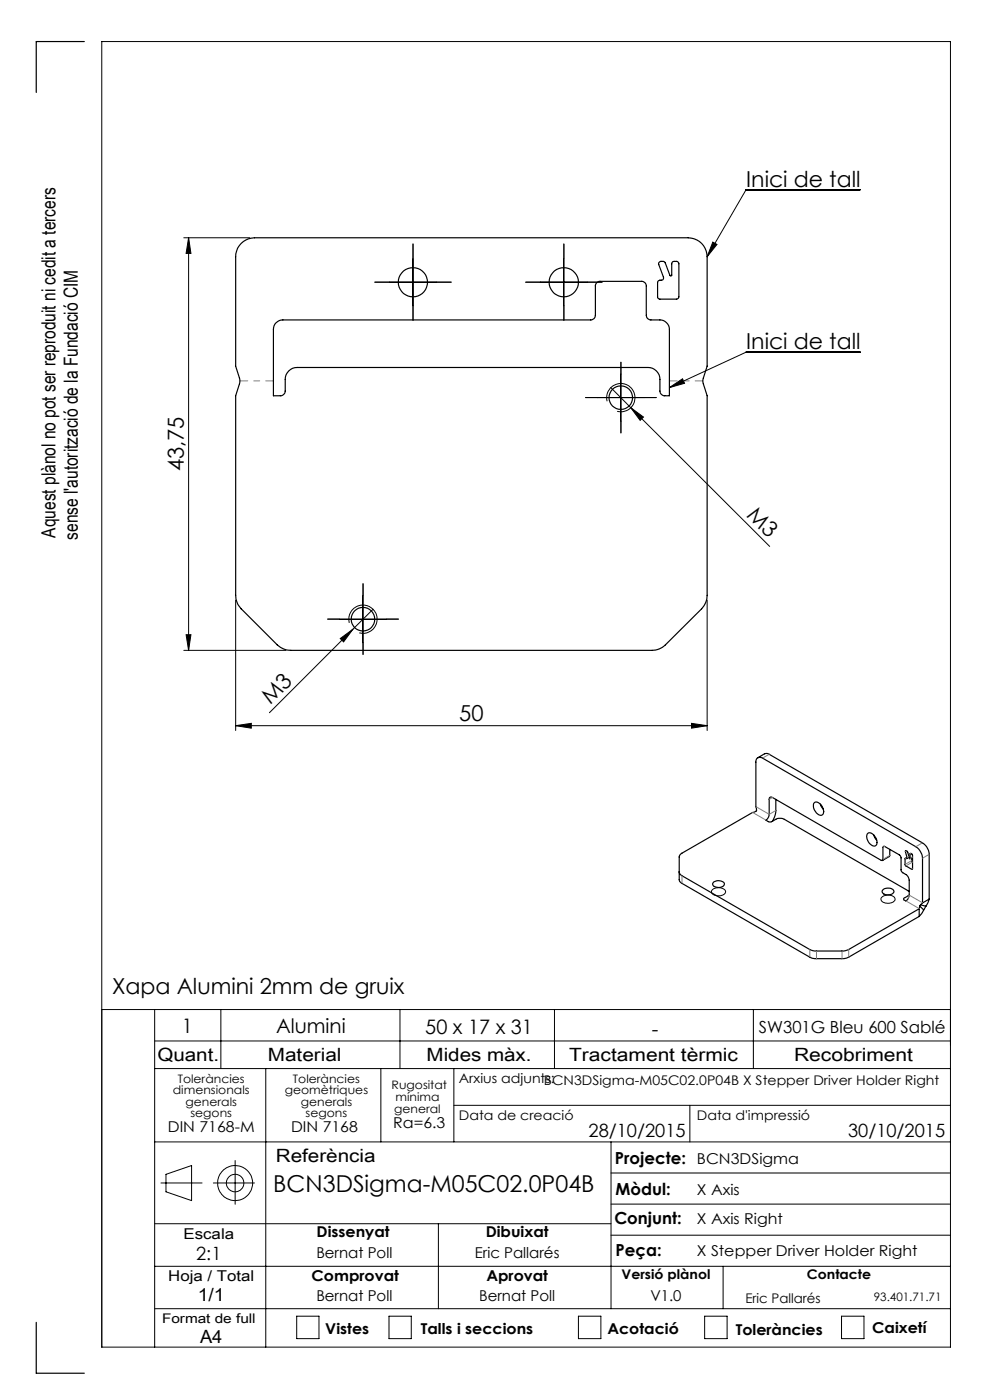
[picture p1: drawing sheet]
<svg xmlns="http://www.w3.org/2000/svg" width="210mm" height="297mm" viewBox="0 0 210 297" stroke-linecap="round" stroke-linejoin="round" font-family="sans-serif">
<g fill="none" stroke="#000" stroke-width=".21">
<path d="M39 50.4h14M40 50.4v87.6M40 50.4l.5 3.4h-1zM82.6 59.9h10M87.6 54.9v10M114.6 59.9h10M119.6 54.9v10M151.2 51.4l.9 .5-2.1 2.6zM182.5 40.2h-24.2l-8.3 14.3M131.7 79.4v10M182.5 74.7h-24.2l-16.3 7.5M126.7 84.3h10"/>
<path d="M128.8 85.1a3 3 0 0 1 2.7-3.7 3 3 0 0 1 3.2 3.3 3 3 0 0 1-3.8 2.6M129.6 82.2l4.2 4.3M133.8 86.5l2.7 2-.7 .7zM133.8 86.5l29.5 29.4M142 82.2l2.8-1.8 .4 .9zM39 138h21.6M39.5 134.7h1l-.5 3.3zM50 127.3v27.7M72 131.4h10M72.2 135.5l2.7-2-2 2.7zM74.1 132.1a3 3 0 0 1 2.6-3.7 3 3 0 0 1 3.3 3.2 3 3 0 0 1-3.8 2.7M74.9 133.5l-17.8 17.7"/>
<path d="M77 126.4v9.9M79.1 129.3l-4.2 4.2M150 127.3v27.7M50 153.9l3.3-.4v1zM50 153.9h100M146.7 153.5l3.3 .4-3.3 .6zM151.2 188.7a1.94 1.94 0 0 1 2.7 .4 1.55 1.55 0 0 1-2.1 .9l-.8-.5a.57 .57 0 0 1 .2-.8zM187 190.4a1.89 1.89 0 0 1 2.9 .3 1.43 1.43 0 0 1-2 .9l-.9-.5-.1-.5zM21.6 214.2h180M32.8 214.2v71.6M46.8 214.2v12.5M84.8 214.2v12.5"/>
<path d="M117.6 214.2v12.5M159.8 214.2v12.5M32.8 220.8h168.8M32.8 226.7h168.8M56.4 226.7v59.1M80.8 226.7v15.5M96.3 226.7v15.5M96.3 234.5h105.3M146.3 234.5v7.7M32.8 259.6h96.8M32.8 242.2h168.8M34.1 251h8.8"/>
<path d="M35.2 249.1l5.4-1.8v7.4l-5.4-1.9zM45.3 251h8.7M49.9 246.2v9.3M93 259.6v18M129.6 242.2v35.4M129.6 255.4h72M129.6 248.8h72M32.8 277.6h168.8M32.8 268.6h168.8M62.9 279.2h4.8v4.8h-4.8zM82.5 279.2h4.7v4.8h-4.7zM122.7 279.2h4.8v4.8h-4.8z"/>
<path d="M129.6 262h72M149.5 279.2h4.7v4.8h-4.7zM153.4 268.6v9M178.5 279.2h4.8v4.8h-4.8zM21.6 285.8h180v-277h-180v277"/>
<circle cx="49.9" cy="251" r="3.7"/>
<circle cx="49.9" cy="251" r="1.86"/>
</g>
<g fill="none" stroke="#000" stroke-width=".25">
<path d="M17.9 8.8h-10.2v10.8M51.2 51.6a4.2 4.2 0 0 1 2.8-1.2h92a4 4 0 0 1 4 4.1v23.2l-.9 3 .9 3.3v42.3a4.2 4.2 0 0 1-1.2 2.8l-7.7 7.7a4.1 4.1 0 0 1-2.8 1.2h-76.6a4.2 4.2 0 0 1-2.9-1.2l-7.6-7.7a4.2 4.2 0 0 1-1.2-2.8v-42.3l.9-3.2-.9-3.1v-23.2a4.2 4.2 0 0 1 1.2-2.9zM139.9 55.6l.2-.1 .9 .1 1.1 2.8a.2 .2 0 0 0 .2 .2 .2 .2 0 0 0 .2-.3v-2.5l.4-.3h.8l.3 .4v7.1l-.3 .4-3.8 .1-.3-.2-.1-.3v-3.1a.88 .88 0 0 1 1-.5l.3-.5-1.1-2.9zM58.6 68.5a1.92 1.92 0 0 1 1.4-.6h65.3a.96 .96 0 0 0 1-1v-6.2a.96 .96 0 0 1 1-1h8.8a.96 .96 0 0 1 1 1v6.2a.96 .96 0 0 0 1 1 4 4 0 0 1 3 .3l.3 .3a1.78 1.78 0 0 1 .6 1.4v14.1h-1a1.02 1.02 0 0 1-1-1v-2.5a2.53 2.53 0 0 0-2.6-2.5h-74.4a2.53 2.53 0 0 0-2.5 2.5v2.5a1.02 1.02 0 0 1-1 1h-1.5v-14.1l.1-.8zM160.8 160.8l1.4-.9 .5-.1 .5 .2 32.5 18.8a3.1 3.1 0 0 1 1.4 2.5v9.4M164.6 169.6v2.7l-.7 1.9M172.6 170.4a1.23 1.23 0 0 1 1.9 .9 1.03 1.03 0 0 1-.4 1.7 2.14 2.14 0 0 1-1.5-2.6zM174 170.6l.7 1.1M184 176.9a.99 .99 0 0 1 1.5 .5 1.5 1.5 0 0 1 .2 2.1 1.92 1.92 0 0 1-1.7-2.6zM185.3 177.1l.6 1.1M144.1 185l.2 .5 .3 .3 27.2 15.6 1 .4h6.2l.7-.2 15.3-8.8M151.4 187.1a1.64 1.64 0 0 1 2.3 .4 1.44 1.44 0 0 1-2.5 .1z"/>
<path d="M187.3 188.8a1.54 1.54 0 0 1 2.3 .3 1.45 1.45 0 0 1-2.5 .1zM188.7 180.2v1.4l-1.5 .9M192.1 180.5l.4 .3 .4 1.4 .1-1.1 .2-.1 .3 .3v3.1l-1.5-.8v-1.5h.4zM192.8 181.9l-.4 .2M192.9 189.1l-26.5-15.3a2.02 2.02 0 0 0-1.8 0l-1.1 .6-.4-.1-.6-.3 .3-.4 .4-.7v-3.3a.42 .42 0 0 1 .2-.5 .42 .42 0 0 1 .5 .1l23 13.3h.4v-2.7l.2-.3 3.3 1.9 .3 .5 .1 2.9 1.3 1.1 .4 .8-.1 3.5-.5 .9h-.1l-.5-.3v-.2l1.2-.7M193.4 182v.7l.2 .2M193.6 181.9l-.6 .3M195 192.8v1.6M195.1 192.2l-.1 .6M195.1 192.2l.8 .8M195.3 191.9l-.2 .3M195.3 191.9l1.1 .4"/>
<path d="M195.7 191.6v-9.5a3.2 3.2 0 0 0-1.4-2.5l-32.6-18.8a.88 .88 0 0 0-.9 0 .88 .88 0 0 0-.5 .9v9.4a.74 .74 0 0 1 .1 .9 .74 .74 0 0 1-.8 .4l-15.2 8.8-.3 .5v5l.1 .3 27.6 16.1 1 .3h6.2l.7-.2 15.3-8.8M195.7 191.6l-.4 .3M195.9 193l-.9 1.4M196.4 192.3l-.5 .7M197.1 190.7l-.7 1.6M197.1 190.7l-1.4 .9M7.7 280.5v10.8h10.2"/>
<circle cx="87.6" cy="59.9" r="3.1"/>
<circle cx="119.6" cy="59.9" r="3.1"/>
<circle cx="131.7" cy="84.4" r="2.49"/>
<circle cx="77" cy="131.4" r="2.5"/>
</g>
<path d="M50.9 80.8h7.1M142 80.8h7.1" fill="none" stroke="#808080" stroke-width=".21" stroke-dasharray="15.2 1.3 1.3 1.3" stroke-dashoffset="13.6"/>
<g fill="none" stroke="#000" stroke-width=".21" stroke-dasharray="15.2 1.3 1.3 1.3">
<path d="M82.6 59.9h-3.1M87.6 54.9v-3.1M92.6 59.9h3.1M114.6 59.9h-3.1M119.6 54.9v-3.1M124.6 59.9h3.1M87.6 64.9v3.1M119.6 64.9v3.1M131.7 79.3v-2.5M126.7 84.3h-2.5M131.7 89.3v2.5M136.7 84.3h2.5"/>
<path d="M72 131.3h-2.5M77 126.3v-2.5M77 136.3v2.5M82 131.3h2.5"/>
</g>
<g fill="#000">
<path d="M133.8 86.5l2.7 2-.7 .7zM72.2 135.5l2.7-2-2 2.7z"/>
<path d="M151.2 51.4l.9 .5-2.1 2.6zM142 82.2l2.8-1.8 .4 .9z"/>
<path d="M39.5 134.7h1l-.5 3.3zM40 50.4l.5 3.4h-1z"/>
<path d="M50 153.9l3.3-.4v1zM146.7 153.5l3.3 .4-3.3 .6z"/>
</g>
<g fill="none" stroke="#808080" stroke-width=".21" stroke-dasharray="6.3 1.3 1.3 1.3 1.3 1.3">
<path d="M159.6 172.3l2.9 1.7M163.2 172.8l-2.9-1.7M163.2 160l-1.4 .8M163.2 172.8l1.4-.9M163.9 169.2l-.7 .4M187.7 179.6l-.4 .2M194.3 179.6l1.4-.8M144.7 185.7v1.7M187.3 182.3l1.4-.8M191.8 190.5v.4M192 183.4l1.4-.8M192.2 191.1l2.8 1.7"/>
<path d="M192.2 182.1l-.2 .1M192.3 180.5l-.2 .1M192.4 181.9l.4-.2M192.7 190.6v-.6M193.1 182.1l.5-.3M193.2 181l-.1 .1M193.4 184.4l.2-.1M193.6 182.9l-1.4 .8M195.7 191.5l-2.8-1.6M197.1 181.2l-1.4 .9M171.8 203v-1.6M173.2 201.7v1.7"/>
<path d="M178.6 203.4v-1.7M180 201.4v1.6"/>
</g>
<text font-size="4.9" x="58" y="253">BCN3DSigma-M05C02.0P04B</text>
<g font-size="4.7">
<text x="158.3" y="39.6">Inici de tall</text>
<text x="158.3" y="74.1">Inici de tall</text>
<text x="39" y="100" transform="rotate(-90 39 100)">43,75</text>
<text x="158.2" y="109.4" transform="rotate(45 158.2 109.4)">M3</text>
<text x="57.4" y="149.6" transform="rotate(-45 57.4 149.6)">M3</text>
<text x="97.4" y="152.9">50</text>
<text x="23.8" y="210.9">Xapa Alumini 2mm de gruix</text>
</g>
<g font-size="4.2">
<text x="38.6" y="219">1</text>
<text x="58.6" y="219.2">Alumini</text>
<text x="90.2" y="219.4">50 x 17 x 31</text>
<text x="138.3" y="219.7">-</text>
</g>
<g font-size="4.1">
<text x="11.8" y="114" transform="rotate(-90 11.8 114)">Aquest plànol no pot ser reproduit ni cedit a tercers</text>
<text x="16.5" y="114.5" transform="rotate(-90 16.5 114.5)">sense l'autorització de la Fundació CIM</text>
</g>
<g font-size="3.9">
<text x="33.4" y="225">Quant.</text>
<text x="56.8" y="225">Material</text>
<text x="90.5" y="225">Mides màx.</text>
<text x="120.7" y="225">Tractament tèrmic</text>
<text x="168.4" y="225">Recobriment</text>
<text x="124.8" y="241.3">28/10/2015</text>
<text x="179.9" y="241.3">30/10/2015</text>
<text x="58.5" y="246.5">Referència</text>
<text x="41.6" y="267.2">2:1</text>
<text x="41.9" y="276.1">1/1</text>
<text x="42.4" y="284.9">A4</text>
</g>
<g font-size="3.5">
<text x="161" y="219.2">SW301G Bleu 600 Sablé</text>
<text x="130.5" y="246.8">Projecte:</text>
<text x="130.6" y="253.4">Mòdul:</text>
<text x="130.3" y="259.8">Conjunt:</text>
<text x="130.6" y="266.4">Peça:</text>
</g>
<g font-size="3.2">
<text x="83.4" y="239.3">Ra=6.3</text>
<text x="35.6" y="240.1">DIN 7168-M</text>
<text x="61.7" y="240.1">DIN 7168</text>
<text x="147.8" y="246.8">BCN3DSigma</text>
<text x="147.8" y="253.4">X Axis</text>
<text x="38.9" y="262.9">Escala</text>
<text x="67.2" y="262.5">Dissenyat</text>
<text x="103" y="262.5">Dibuixat</text>
<text x="147.8" y="259.8">X Axis Right</text>
<text x="67.1" y="266.8">Bernat Poll</text>
<text x="100.7" y="266.8">Eric Pallarés</text>
<text x="147.8" y="266.4">X Stepper Driver Holder Right</text>
<text x="35.7" y="271.7">Hoja / Total</text>
<text x="66.1" y="271.7">Comprovat</text>
<text x="103.2" y="271.7">Aprovat</text>
<text x="67.1" y="276.1">Bernat Poll</text>
<text x="101.6" y="276.1">Bernat Poll</text>
<text x="138" y="276.1">V1.0</text>
<text x="69" y="283.1">Vistes</text>
<text x="89.3" y="283.1">Talls i seccions</text>
<text x="128.8" y="283.1">Acotació</text>
<text x="156.1" y="283.2">Toleràncies</text>
<text x="185" y="282.8">Caixetí</text>
</g>
<g font-size="2.8">
<text x="97.3" y="229.6">Arxius adjunts:</text>
<text x="115.4" y="230.2">BCN3DSigma-M05C02.0P04B X Stepper Driver Holder Right</text>
<text x="97.3" y="237.7">Data de creació</text>
<text x="147.8" y="237.7">Data d'impressió</text>
<text x="131.8" y="271.4">Versió plànol</text>
<text x="171.2" y="271.4">Contacte</text>
<text x="34.4" y="280.7">Format de full</text>
<text x="158.1" y="276.3">Eric Pallarés</text>
</g>
<g font-size="2.5">
<text x="36.7" y="232.1">dimensionals</text>
<text x="37.7" y="229.6">Toleràncies</text>
<text x="60.4" y="232.1">geomètriques</text>
<text x="62.1" y="229.6">Toleràncies</text>
<text x="83.1" y="231">Rugositat</text>
<text x="83.9" y="233.5">mínima</text>
<text x="39.4" y="234.6">generals</text>
<text x="40.4" y="237.1">segons</text>
<text x="63.8" y="234.6">generals</text>
<text x="64.8" y="237.1">segons</text>
<text x="83.6" y="236.2">general</text>
<text x="185.4" y="276.1">93.401.71.71</text>
</g>
</svg>
